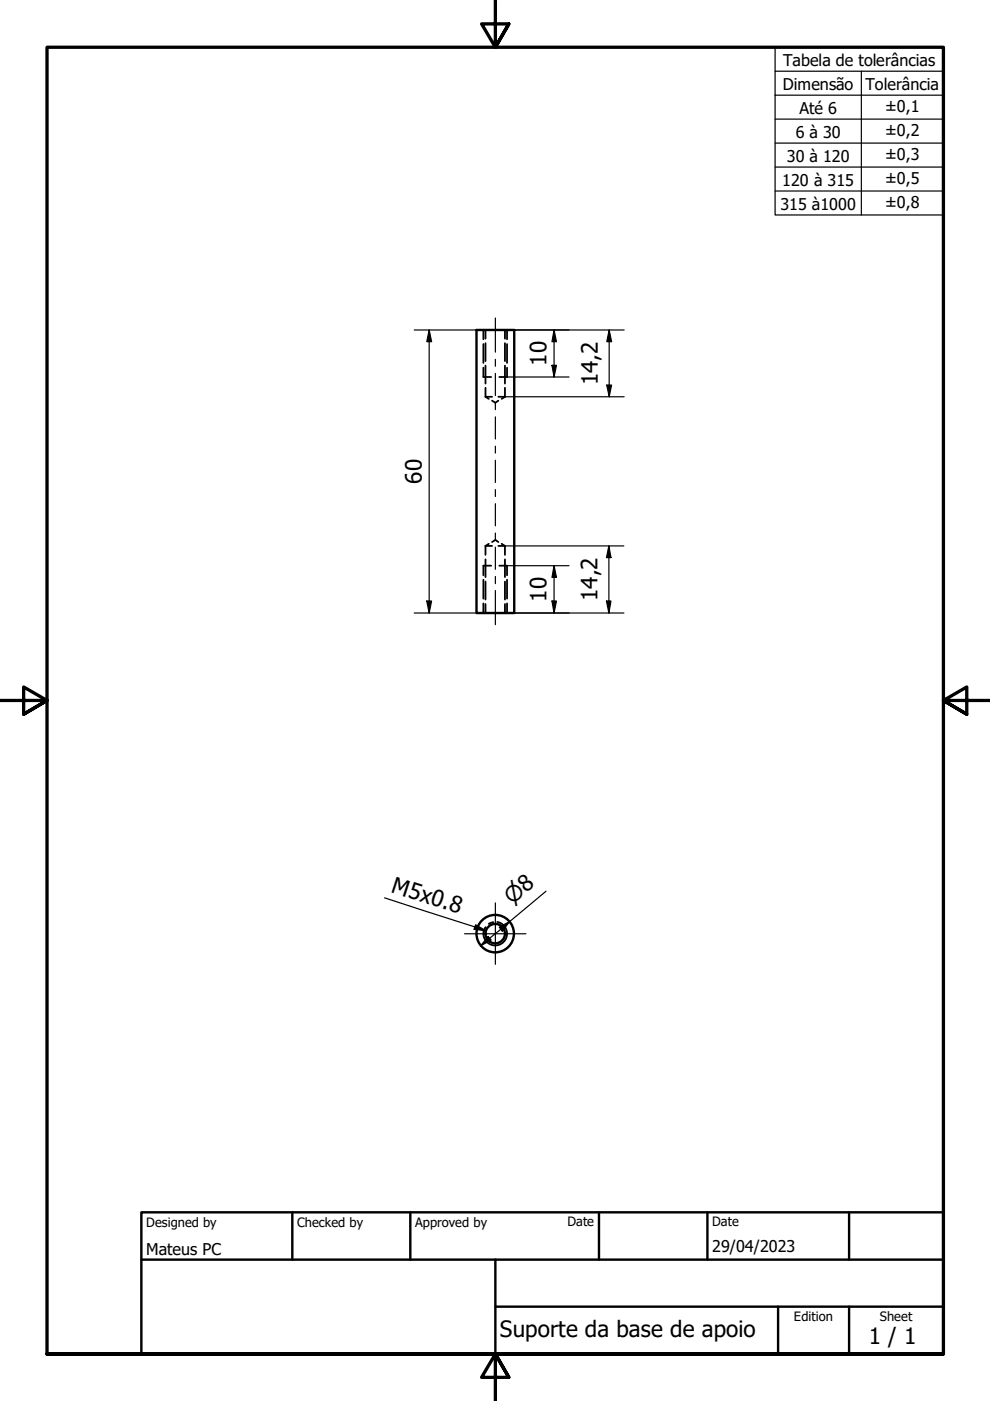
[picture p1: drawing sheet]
<svg xmlns="http://www.w3.org/2000/svg" width="210mm" height="297mm" viewBox="0 0 210 297" stroke-linecap="round" stroke-linejoin="round" font-family="sans-serif">
<!-- layer: Hidden (ISO) -->
<g fill="none" stroke="#000" stroke-width=".38">
<path d="M102.5 70v1.9M102.5 72.9v4M102.5 78v1.9h1.6M102.9 70v1.8M102.9 72.8v3.8M102.9 77.5v3.8M107.1 70v1.8M107.1 72.8v3.8M107.1 77.5v3.8M107.5 70v1.9M107.5 72.9v4M107.5 78v1.9h-1.6"/>
<path d="M102.9 82.2v1.9M102.9 84.1h1.4M102.9 84.1l.7 .5M104.3 84.9l.7 .5 .7-.5M105.7 84.1h1.4M107.1 82.2v1.9M107.1 84.1l-.7 .5M102.9 115.7h1.4M102.9 115.7v2M102.9 118.6v3.8M103.6 115.3l-.7 .4M104.1 119.9h-1.6v2.1"/>
<path d="M104.3 114.9l.7-.4 .7 .4M105.7 115.7h1.4M105.9 119.9h1.6v2.1M106.4 115.3l.7 .4M107.1 115.7v2M107.1 118.6v3.8M102.5 122.9v4M102.5 127.9v2.1M102.9 123.3v3.8M102.9 128.1v1.9M107.1 123.3v3.8M107.1 128.1v1.9"/>
<path d="M107.5 122.9v4M107.5 127.9v2.1M102.9 196.6l-.3 .9M104.6 195.5l-1 .4"/>
</g>
<!-- layer: Visible (ISO) -->
<g fill="none" stroke="#000" stroke-width=".51">
<path d="M101 70h8v60h-8z"/>
<circle cx="105" cy="197.9" r="4"/>
<circle cx="105" cy="197.9" r="2.06"/>
</g>
<!-- layer: Visible Narrow (ISO) -->
<path d="M105.4 195.5a2.51 2.51 0 0 1 2.1 2.9 2.51 2.51 0 0 1-2.9 2 2.51 2.51 0 0 1-2.1-2.9" fill="none" stroke="#000" stroke-width=".38"/>
<!-- layer: Border (ISO) -->
<path d="M105 0v10l-2.9-4.9h5.8l-2.9 4.9 2.9-4.9M0 148.5h10l-5-2.8v5.7l5-2.9-5 2.9M210 148.5h-10l5-2.8v5.7l-5-2.9 5 2.9M10 287.1v-277.1h190v277.1h-190h190M107.9 292l-2.9-4.9 2.9 4.9h-5.8l2.9-4.9v9.9" fill="none" stroke="#000" stroke-width=".7"/>
<!-- layer: Title (ISO) -->
<path d="M30 257h170v30.1h-170zM62 257v10.1M87 257v10.1M127 257v10.1M150 257v10.1M180 257v10.1M30 267.1h170M105 277h95M105 267.1v20M165 277v10.1M180 277v10.1" fill="none" stroke="#000" stroke-width=".51"/>
<!-- layer: Dimension (ISO) -->
<g fill="none" stroke="#000" stroke-width=".25">
<path d="M87.8 70h13.2M91 70l.5 2.4h-1zM91 70v60M107.1 70h25.2M107.5 79.9h13.1M117 77.5h1l-.5 2.4zM117.5 70l.5 2.4h-1zM117.5 70v9.9M129.2 70l.5 2.4h-1zM129.2 70v14.1M107.1 84.1h25.2M128.7 81.6h1l-.5 2.5z"/>
<path d="M107.1 115.7h25.2M107.5 119.9h13.1M117.5 119.9l.5 2.5h-1zM117.5 119.9v10.1M129.1 115.7l.4 2.5h-.9zM129.1 115.7v14.3M87.8 130h13.2M90.5 127.4h1l-.5 2.6zM107.1 130h25.2M117 127.4h1l-.5 2.6zM128.6 127.4h.9l-.4 2.6zM103.5 198.6l.6 .7-2.2 1.2z"/>
<path d="M105.9 196.6l2.2-1.2-1.6 2zM115.8 189l-13.9 11.5"/>
</g>
<g fill="#000">
<path d="M91 70l.5 2.4h-1z" fill-rule="evenodd"/>
<path d="M117 77.5h1l-.5 2.4z" fill-rule="evenodd"/>
<path d="M117.5 70l.5 2.4h-1z" fill-rule="evenodd"/>
<path d="M129.2 70l.5 2.4h-1z" fill-rule="evenodd"/>
<path d="M128.7 81.6h1l-.5 2.5z" fill-rule="evenodd"/>
<path d="M129.1 115.7l.4 2.5h-.9z" fill-rule="evenodd"/>
<path d="M90.5 127.4h1l-.5 2.6z" fill-rule="evenodd"/>
<path d="M117 127.4h1l-.5 2.6z" fill-rule="evenodd"/>
<path d="M117.5 119.9l.5 2.5h-1z" fill-rule="evenodd"/>
<path d="M128.6 127.4h.9l-.4 2.6z" fill-rule="evenodd"/>
<path d="M103.5 198.6l.6 .7-2.2 1.2z" fill-rule="evenodd"/>
<path d="M105.9 196.6l2.2-1.2-1.6 2z" fill-rule="evenodd"/>
</g>
<!-- layer: Symbol (ISO) -->
<path d="M164.3 15.1v-5.1h35.7v5.1M182.6 15.1v30.5M200 15.1h-35.7v5.1M200 15.1v30.5h-35.7v-25.4M164.3 20.2h35.7M164.3 25.3h35.7M164.3 30.3h35.7M164.3 35.4h35.7M164.3 40.5h35.7M81.5 190.4l21.6 6.9M100.8 196.1l2.3 1.2-2.6-.3z" fill="none" stroke="#000" stroke-width=".25"/>
<path d="M100.8 196.1l2.3 1.2-2.6-.3z" fill-rule="evenodd" fill="#000"/>
<!-- layer: Centerline (ISO) -->
<g fill="none" stroke="#000" stroke-width=".25">
<path d="M105 67.4v7.3M105 76.2v1.4M105 79.2v4.7M105 85.4v1.5M105 88.4v4.7M105 94.6v1.5M105 97.6v4.7M105 103.8v1.5M105 106.8v4.7M105 113v1.5M105 116v4.7M105 122.2v1.5"/>
<path d="M105 125.2v7.2"/>
</g>
<!-- layer: Center Mark (ISO) -->
<path d="M98.5 198h13M105 191.4v13.1" fill="none" stroke="#000" stroke-width=".25"/>
<g font-size="4.8">
<text x="115.9" y="77.6" transform="rotate(-90 115.9 77.6)">10</text>
<text x="126.7" y="81.7" transform="rotate(-90 126.7 81.7)">14,2</text>
<text x="89.4" y="102.5" transform="rotate(-90 89.4 102.5)">60</text>
<text x="115.9" y="127.6" transform="rotate(-90 115.9 127.6)">10</text>
<text x="126.7" y="127.5" transform="rotate(-90 126.7 127.5)">14,2</text>
<text x="82.7" y="189" transform="rotate(18 82.7 189)">M5x0.8</text>
<text x="106" y="283.4">Suporte da base de apoio</text>
<text x="184.2" y="285">1 / 1</text>
</g>
<text font-size="4.6" x="108.6" y="191.8" transform="rotate(-40 108.6 191.8)">⌀8</text>
<g font-size="3.4">
<text x="166.1" y="14">Tabela de tolerâncias</text>
<text x="166" y="19">Dimensão</text>
<text x="183.5" y="19">Tolerância</text>
<text x="187.6" y="23.7">±0,1</text>
<text x="168.7" y="29.2">6 à 30</text>
<text x="169.5" y="24.1">Até 6</text>
<text x="187.6" y="28.8">±0,2</text>
<text x="166.8" y="34.3">30 à 120</text>
<text x="187.6" y="33.9">±0,3</text>
<text x="165.9" y="39.4">120 à 315</text>
<text x="187.6" y="39">±0,5</text>
<text x="165.5" y="44.4">315 à1000</text>
<text x="187.6" y="44.1">±0,8</text>
<text x="31" y="266">Mateus PC</text>
<text x="151" y="265.5">29/04/2023</text>
</g>
<g font-size="2.7">
<text x="31" y="260.1">Designed by</text>
<text x="63" y="260.1">Checked by</text>
<text x="88" y="260.1">Approved by</text>
<text x="120.3" y="260">Date</text>
<text x="151" y="260">Date</text>
<text x="168.3" y="280.1">Edition</text>
<text x="186.6" y="280.1">Sheet</text>
</g>
</svg>
